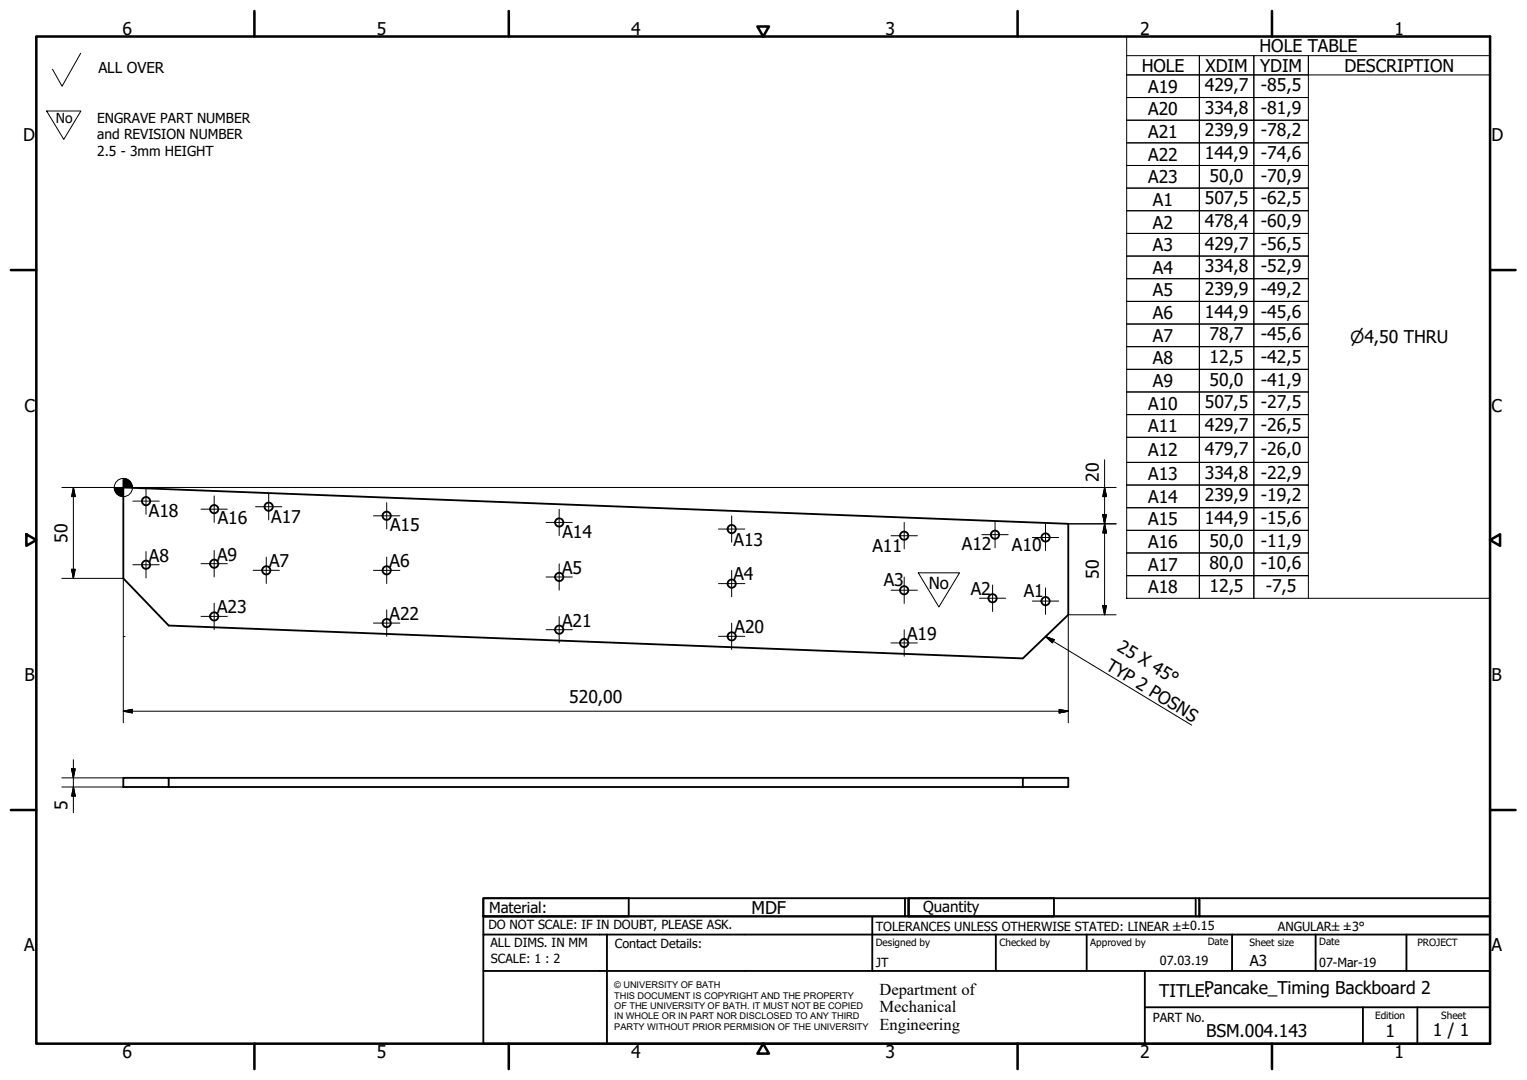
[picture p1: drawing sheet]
<svg xmlns="http://www.w3.org/2000/svg" width="420mm" height="297mm" viewBox="0 0 420 297" stroke-linecap="round" stroke-linejoin="round" font-family="sans-serif">
<!-- layer: Visible (ISO) -->
<g fill="none" stroke="#000" stroke-width=".51">
<path d="M33.9 134.1l260 10v25l-12.5 12-235-9.1-12.5-12.9zM33.9 213.9h12.5v2.6h-12.5zM46.4 216.5h235M46.4 213.9h235M281.4 213.9h12.5v2.6h-12.5z"/>
<circle cx="40.2" cy="137.8" r="1.13"/>
<circle cx="73.9" cy="139.4" r="1.13"/>
<circle cx="40.2" cy="155.3" r="1.13"/>
<circle cx="58.9" cy="140" r="1.13"/>
<circle cx="58.9" cy="155" r="1.13"/>
<circle cx="73.3" cy="156.9" r="1.13"/>
<circle cx="106.4" cy="156.9" r="1.13"/>
<circle cx="106.4" cy="141.9" r="1.13"/>
<circle cx="153.9" cy="158.7" r="1.13"/>
<circle cx="153.9" cy="143.7" r="1.13"/>
<circle cx="201.3" cy="145.5" r="1.13"/>
<circle cx="248.8" cy="147.3" r="1.13"/>
<circle cx="273.8" cy="147.1" r="1.13"/>
<circle cx="287.7" cy="147.8" r="1.13"/>
<circle cx="58.9" cy="169.5" r="1.13"/>
<circle cx="106.4" cy="171.4" r="1.13"/>
<circle cx="153.9" cy="173.2" r="1.13"/>
<circle cx="201.3" cy="175" r="1.13"/>
<circle cx="201.3" cy="160.5" r="1.13"/>
<circle cx="248.8" cy="162.3" r="1.13"/>
<circle cx="248.8" cy="176.8" r="1.13"/>
<circle cx="273.1" cy="164.5" r="1.13"/>
<circle cx="287.7" cy="165.3" r="1.13"/>
</g>
<!-- layer: Border (ISO) -->
<g fill="none" stroke="#000" stroke-width=".7">
<path d="M10 10h400v277h-400zM70 3v7M140 3v7M208.4 7.3h3.2l-1.6 2.7zM280 3v7M350 3v7M3 74.3h7M410 74.3h7M7.3 146.9l2.7 1.6-2.7 1.6zM410 148.5l2.7-1.6v3.2zM3 222.8h7M410 222.8h7"/>
<path d="M70 287v7M140 287v7M210 287l1.6 2.8h-3.2zM280 287v7M350 287v7"/>
</g>
<!-- layer: Title (ISO) -->
<g fill="none" stroke="#000" stroke-width=".51">
<path d="M133 247h40v5h-40zM133 247h117v5h-117zM133 257v-5h277v5M133 257h277v30h-277zM167 257v30M240 252v15M249 247v5M250 247h40v5h-40zM250 247h80v5h-80zM274 257v10M299 257v10M329 247v5"/>
<path d="M330 247h80v5h-80zM339 257v10M362 257v10M387 257v10M133 267h277M315 277h95M315 267v20M375 277v10M390 277v10"/>
</g>
<!-- layer: Sketch Geometry (ISO) -->
<path d="M22.2 14.6l-5.1 9.1-2.7-4.7M12.8 30.5h9.5l-4.8 7.8zM252.7 157.6h11.3l-5.7 9.3zM33.9 175.1h.5" fill="none" stroke="#000" stroke-width=".28"/>
<!-- layer: Dimension (ISO) -->
<g fill="none" stroke="#000" stroke-width=".28">
<path d="M17 134.1h14.5M20.2 134.1l.5 2.5h-1zM20.2 134.1v25M36.3 134.1h270.8M303.9 134.1l.5 2.5h-1zM303.9 126.5v42.6M17 159.1h16.9v39.7M19.7 156.6h1l-.5 2.5zM293.9 144.1h13.2M303.4 141.6h1l-.5 2.5zM303.9 144.1l.5 2.5h-1zM303.4 166.6h1l-.5 2.5z"/>
<path d="M307.1 169.1h-13.2v29.7M33.9 195.6l2.5-.5v1zM33.9 195.6h260M291.4 195.1l2.5 .5-2.5 .5zM17 216.5h16.9M17 213.9h16.9M19.7 211.4h1l-.5 2.5zM20.2 216.5l.5 2.5h-1zM20.2 208.9v14.6"/>
<circle cx="33.9" cy="134.1" r="2.51"/>
</g>
<g fill="#000" stroke="#000" stroke-width=".28">
<path d="M20.2 134.1l.5 2.5zM20.2 134.1l.5 2.5h-1zM31.4 134.1l.8 1.8-.6-.9zM31.4 134.1l1.6 2.3-.8-.5zM31.4 134.1l2.5 2.5-.9-.2zM33.9 134.1h2.5zM33.9 131.6l2.5 2.5h-2.5zM33.9 131.6v5zM31.4 134.1h2.5v2.5zM31.4 134.1h2.5zM35.7 132.3l.5 .8 .2 1zM34.9 131.8l.8 .5 .7 1.8z"/>
<path d="M33.9 131.6l1 .2 1.5 2.3zM303.9 134.1l.5 2.5zM303.9 134.1l.5 2.5h-1zM19.7 156.6l.5 2.5zM19.7 156.6h1l-.5 2.5zM303.4 141.6l.5 2.5zM303.4 141.6h1l-.5 2.5zM303.9 144.1l.5 2.5zM303.9 144.1l.5 2.5h-1zM303.4 166.6l.5 2.5zM303.4 166.6h1l-.5 2.5zM33.9 195.6l2.5-.5z"/>
<path d="M33.9 195.6l2.5-.5v1zM291.4 196.1l2.5-.5zM291.4 195.1l2.5 .5-2.5 .5zM19.7 211.4l.5 2.5zM19.7 211.4h1l-.5 2.5zM20.2 216.5l.5 2.5zM20.2 216.5l.5 2.5h-1z"/>
</g>
<!-- layer: Symbol (ISO) -->
<g fill="none" stroke="#000" stroke-width=".28">
<path d="M310 15.3h20v5.3h-20h20v6.2h-20h20v6.3h-20h20v6.2h-20h20v6.2h-20h20v6.2h-20h20v6.3h-20h20v6.2h-20h20v6.2h-20h20v6.3h-20h20v6.2h-20h20v6.2h-20h20v6.2h-20h20v6.3h-20h20v6.2h-20h20v6.2h-20h20v6.3h-20h20v6.9h-20h20v6.2h-20h20v6.2h-20h20v6.3h-20h20v6.2h-20h20v6.2h-20h20v6.3v-6.3h15v6.3v-6.3h15v6.3M310 10h100v154.6h-100zM330 15.3h15v5.3h-15zM345 15.3h15v5.3h-15zM410 15.3h-50v5.3h50M330 20.6h15v6.2h-15zM330 26.8h15v6.3h-15zM330 33.1h15v6.2h-15zM330 39.3h15v6.2h-15zM345 20.6h15v6.2h-15zM345 26.8h15v6.3h-15zM345 33.1h15v6.2h-15z"/>
<path d="M345 39.3h15v6.2h-15zM330 45.5h15v6.2h-15zM330 51.7h15v6.3h-15zM330 58h15v6.2h-15zM345 45.5h15v6.2h-15zM345 51.7h15v6.3h-15zM345 58h15v6.2h-15zM330 64.2h15v6.2h-15zM330 70.4h15v6.3h-15zM330 76.7h15v6.2h-15zM345 64.2h15v6.2h-15zM345 70.4h15v6.3h-15z"/>
<path d="M345 76.7h15v6.2h-15zM330 82.9h15v6.2h-15zM330 89.1h15v6.2h-15zM330 95.3h15v6.3h-15zM345 82.9h15v6.2h-15zM345 89.1h15v6.2h-15zM345 95.3h15v6.3h-15zM330 101.6h15v6.2h-15zM330 107.8h15v6.2h-15zM330 114h15v6.3h-15zM345 101.6h15v6.2h-15zM345 107.8h15v6.2h-15z"/>
<path d="M345 114h15v6.3h-15zM330 120.3h15v6.9h-15zM330 127.2h15v6.2h-15zM330 133.4h15v6.2h-15zM330 139.6h15v6.3h-15zM345 120.3h15v6.9h-15zM345 127.2h15v6.2h-15zM345 133.4h15v6.2h-15zM345 139.6h15v6.3h-15zM330 145.9h15v6.2h-15zM330 152.1h15v6.2h-15zM345 145.9h15v6.2h-15z"/>
<path d="M345 152.1h15v6.2h-15zM287.7 175.1l2.4 .8-.5 .9zM287.7 175.1l40.2 24.3"/>
</g>
<!-- layer: Sketch Geometry (ISO) -->
<path d="M258.3 176.3h.1" fill="none" stroke="#fff" stroke-width=".28"/>
<!-- layer: Center Mark (ISO) -->
<g fill="none" stroke="#000" stroke-width=".28">
<path d="M36.6 137.8h7.2M40.2 134.2v7.2M58.9 136.4v7.3M70.3 139.4h7.3M73.9 135.7v7.3M106.4 138.2v7.3M36.6 155.3h7.2M40.2 151.7v7.2M55.3 155h7.2M55.3 140h7.2M58.9 151.4v7.3M69.6 156.9h7.3"/>
<path d="M73.3 153.2v7.3M102.8 156.9h7.2M102.8 141.9h7.2M106.4 153.2v7.3M150.2 158.7h7.3M150.2 143.7h7.3M153.9 155.1v7.2M153.9 140.1v7.2M197.7 145.5h7.3M201.3 156.9v7.2M201.3 141.9v7.2M245.2 147.3h7.2"/>
<path d="M248.8 158.7v7.3M248.8 143.7v7.3M270.2 147.1h7.2M273.8 143.4v7.3M284.1 147.8h7.2M287.7 144.2v7.3M55.3 169.5h7.2M58.9 165.9v7.3M102.8 171.4h7.2M106.4 167.7v7.3M150.2 173.2h7.3M153.9 169.6v7.2"/>
<path d="M197.7 160.5h7.3M197.7 175h7.3M201.3 171.4v7.2M245.2 162.3h7.2M245.2 176.8h7.2M248.8 173.2v7.3M269.5 164.5h7.2M273.1 160.9v7.3M284.1 165.3h7.2M287.7 161.7v7.3"/>
</g>
<!-- layer: Symbol (ISO) -->
<path d="M287.7 175.1l2.4 .8zM287.7 175.1l2.4 .8-.5 .9z" fill="#000" stroke="#000" stroke-width=".28"/>
<g font-size="4.8">
<text x="33.7" y="9.6">6</text>
<text x="103.7" y="9.6">5</text>
<text x="173.7" y="9.6">4</text>
<text x="243.7" y="9.6">3</text>
<text x="313.7" y="9.6">2</text>
<text x="383.7" y="9.6">1</text>
<text x="346.6" y="14.4">HOLE TABLE</text>
<text x="314.1" y="19.7">HOLE</text>
<text x="331.7" y="19.7">XDIM</text>
<text x="346.7" y="19.7">YDIM</text>
<text x="369.9" y="19.7">DESCRIPTION</text>
<text x="315.9" y="25.5">A19</text>
<text x="331.5" y="25.1">429,7</text>
<text x="347" y="25.1">-85,5</text>
<text x="315.9" y="31.7">A20</text>
<text x="331.5" y="31.3">334,8</text>
<text x="347" y="31.3">-81,9</text>
<text x="6.3" y="38.9">D</text>
<text x="315.9" y="38">A21</text>
<text x="331.5" y="37.5">239,9</text>
<text x="347" y="37.5">-78,2</text>
<text x="410.4" y="38.9">D</text>
<text x="315.9" y="44.2">A22</text>
<text x="331.5" y="43.8">144,9</text>
<text x="347" y="43.8">-74,6</text>
<text x="315.9" y="50.4">A23</text>
<text x="332.8" y="50">50,0</text>
<text x="347" y="50">-70,9</text>
<text x="317.2" y="56.6">A1</text>
<text x="331.5" y="56.2">507,5</text>
<text x="347" y="56.2">-62,5</text>
<text x="317.2" y="62.9">A2</text>
<text x="331.5" y="62.4">478,4</text>
<text x="347" y="62.4">-60,9</text>
<text x="317.2" y="69.1">A3</text>
<text x="331.5" y="68.7">429,7</text>
<text x="347" y="68.7">-56,5</text>
<text x="317.2" y="75.3">A4</text>
<text x="331.5" y="74.9">334,8</text>
<text x="347" y="74.9">-52,9</text>
<text x="317.2" y="81.5">A5</text>
<text x="331.5" y="81.1">239,9</text>
<text x="347" y="81.1">-49,2</text>
<text x="317.2" y="87.7">A6</text>
<text x="331.5" y="87.4">144,9</text>
<text x="347" y="87.4">-45,6</text>
<text x="317.2" y="94">A7</text>
<text x="332.8" y="93.6">78,7</text>
<text x="347" y="93.6">-45,6</text>
<text x="317.2" y="100.2">A8</text>
<text x="332.8" y="99.8">12,5</text>
<text x="347" y="99.8">-42,5</text>
<text x="317.2" y="106.5">A9</text>
<text x="332.8" y="106.1">50,0</text>
<text x="347" y="106.1">-41,9</text>
<text x="6.7" y="113.2">C</text>
<text x="315.9" y="112.7">A10</text>
<text x="331.5" y="112.3">507,5</text>
<text x="347" y="112.3">-27,5</text>
<text x="410.4" y="113.2">C</text>
<text x="315.9" y="118.9">A11</text>
<text x="331.5" y="118.5">429,7</text>
<text x="347" y="118.5">-26,5</text>
<text x="315.9" y="125.5">A12</text>
<text x="331.5" y="125.1">479,7</text>
<text x="347" y="125.1">-26,0</text>
<text x="331.5" y="131.6">334,8</text>
<text x="347" y="131.6">-22,9</text>
<text x="302.3" y="132.5" transform="rotate(-90 302.3 132.5)">20</text>
<text x="315.9" y="132">A13</text>
<text x="331.5" y="137.9">239,9</text>
<text x="347" y="137.9">-19,2</text>
<text x="41" y="142.2">A18</text>
<text x="74.7" y="143.7">A17</text>
<text x="315.9" y="138.3">A14</text>
<text x="18.6" y="149.2" transform="rotate(-90 18.6 149.2)">50</text>
<text x="59.9" y="144.2">A16</text>
<text x="107.4" y="146">A15</text>
<text x="154.7" y="147.9">A14</text>
<text x="315.9" y="144.5">A15</text>
<text x="331.5" y="144.1">144,9</text>
<text x="347" y="144.1">-15,6</text>
<text x="41" y="154.5">A8</text>
<text x="59.7" y="154.2">A9</text>
<text x="201.8" y="150.1">A13</text>
<text x="240.1" y="151.8">A11</text>
<text x="264.7" y="151.2">A12</text>
<text x="278.4" y="151.7">A10</text>
<text x="315.9" y="150.7">A16</text>
<text x="332.8" y="150.3">50,0</text>
<text x="347" y="150.3">-11,9</text>
<text x="74.1" y="156.1">A7</text>
<text x="107.2" y="156">A6</text>
<text x="154.7" y="157.8">A5</text>
<text x="201.8" y="159.5">A4</text>
<text x="243.2" y="161.1">A3</text>
<text x="302.3" y="159.2" transform="rotate(-90 302.3 159.2)">50</text>
<text x="315.9" y="157">A17</text>
<text x="332.8" y="156.6">80,0</text>
<text x="347" y="156.6">-10,6</text>
<text x="267.1" y="163.5">A2</text>
<text x="281.7" y="164.3">A1</text>
<text x="315.9" y="163.2">A18</text>
<text x="332.8" y="162.8">12,5</text>
<text x="348.3" y="162.8">-7,5</text>
<text x="59.7" y="168.7">A23</text>
<text x="107.2" y="170.6">A22</text>
<text x="154.7" y="172.4">A21</text>
<text x="202.1" y="174.1">A20</text>
<text x="249.6" y="176">A19</text>
<text x="307.1" y="178.7" transform="rotate(31 307.1 178.7)">25 X 45°</text>
<text x="304" y="184" transform="rotate(31 304 184)">TYP 2 POSNS</text>
<text x="6.8" y="187.4">B</text>
<text x="410.4" y="187.4">B</text>
<text x="156.6" y="193.2">520,00</text>
<text x="18.6" y="222.8" transform="rotate(-90 18.6 222.8)">5</text>
<text x="206.8" y="251.4">MDF</text>
<text x="6.7" y="261.7">A</text>
<text x="410.4" y="261.7">A</text>
<text x="319" y="274.2">TITLEPancake_Timing Backboard 2</text>
<text x="331.5" y="274.2">:</text>
<text x="331.9" y="285.3">BSM.004.143</text>
<text x="381.2" y="285.3">1</text>
<text x="394.2" y="285">1 / 1</text>
<text x="33.7" y="291">6</text>
<text x="103.7" y="290.9">5</text>
<text x="173.7" y="290.9">4</text>
<text x="243.7" y="291">3</text>
<text x="313.7" y="291">2</text>
<text x="383.7" y="290.9">1</text>
</g>
<g font-size="4.6">
<text x="371.5" y="94.3">⌀4,50 THRU</text>
<text x="255.6" y="162">No</text>
<text x="242" y="273.7">Department of</text>
<text x="242" y="278.4">Mechanical</text>
<text x="242" y="283.2">Engineering</text>
</g>
<g font-size="4.1">
<text x="27.1" y="20.1">ALL OVER</text>
<text x="134.6" y="251.1">Material:</text>
<text x="254" y="250.8">Quantity</text>
<text x="343.9" y="265.6">A3</text>
</g>
<g font-size="3.8">
<text x="15.4" y="33.9">No</text>
<text x="26.8" y="33.8">ENGRAVE PART NUMBER</text>
<text x="26.8" y="38.3">and REVISION NUMBER</text>
<text x="26.8" y="42.8">2.5 - 3mm HEIGHT</text>
</g>
<g font-size="3.5">
<text x="134.4" y="255.6">DO NOT SCALE: IF IN DOUBT, PLEASE ASK.</text>
<text x="241" y="256">TOLERANCES UNLESS OTHERWISE STATED: LINEAR ±±0.15</text>
<text x="351.6" y="256">ANGULAR±±3°</text>
<text x="134.9" y="260.6">ALL DIMS. IN MM</text>
<text x="169.2" y="260.6">Contact Details:</text>
<text x="135.1" y="264.8">SCALE: 1 : 2</text>
<text x="241" y="266">JT</text>
<text x="319.2" y="265.5">07.03.19</text>
<text x="363" y="266">07-Mar-19</text>
<text x="317.2" y="281.2">PART No.</text>
</g>
<g font-size="2.8">
<text x="241" y="260.1">Designed by</text>
<text x="275" y="260.1">Checked by</text>
<text x="300" y="260.1">Approved by</text>
<text x="332.3" y="260">Date</text>
<text x="343.8" y="260.1">Sheet size</text>
<text x="363" y="260">Date</text>
<text x="390" y="260.1">PROJECT</text>
<text x="378.4" y="280.1">Edition</text>
<text x="396.6" y="280.1">Sheet</text>
</g>
<g font-size="2.5">
<text x="169" y="271.9">© UNIVERSITY OF BATH</text>
<text x="169" y="274.7">THIS DOCUMENT IS COPYRIGHT AND THE PROPERTY</text>
<text x="169" y="277.5">OF THE UNIVERSITY OF BATH. IT MUST NOT BE COPIED</text>
<text x="169" y="280.4">IN WHOLE OR IN PART NOR DISCLOSED TO ANY THIRD</text>
<text x="169" y="283.2">PARTY WITHOUT PRIOR PERMISION OF THE UNIVERSITY</text>
</g>
</svg>
